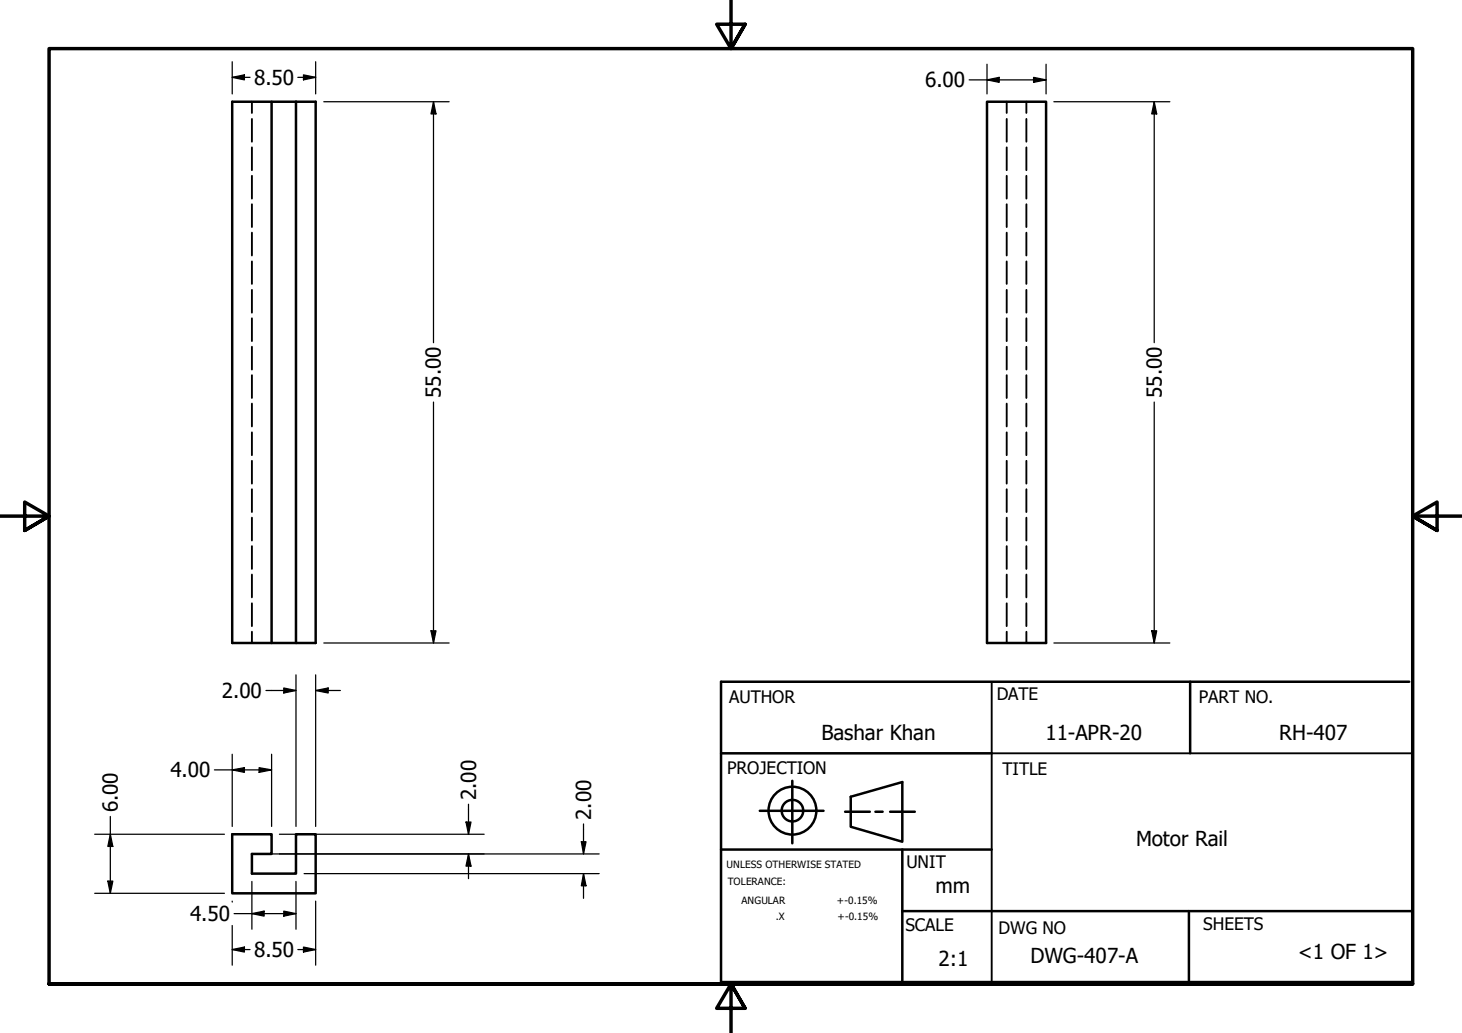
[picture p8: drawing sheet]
<svg xmlns="http://www.w3.org/2000/svg" width="297mm" height="210mm" viewBox="0 0 297 210" stroke-linecap="round" stroke-linejoin="round" font-family="sans-serif">
<!-- layer: Hidden (ANSI) -->
<g fill="none" stroke="#000" stroke-width=".38">
<path d="M51.2 20.7v2.3M51.2 24.2v4.6M51.2 29.9v4.7M51.2 35.7v4.7M204.5 20.7v2.3M204.5 24.2v4.6M204.5 29.9v4.7M204.5 35.7v4.7M208.5 20.7v2.3M208.5 24.2v4.6M208.5 29.9v4.7M208.5 35.7v4.7"/>
<path d="M51.2 41.5v4.6M51.2 47.3v4.6M51.2 53.1v4.6M51.2 58.9v4.6M204.5 41.5v4.6M204.5 47.3v4.6M204.5 53.1v4.6M204.5 58.9v4.6M208.5 41.5v4.6M208.5 47.3v4.6M208.5 53.1v4.6M208.5 58.9v4.6"/>
<path d="M51.2 64.7v4.6M51.2 70.5v4.6M51.2 76.2v4.7M204.5 64.7v4.6M204.5 70.5v4.6M204.5 76.2v4.7M208.5 64.7v4.6M208.5 70.5v4.6M208.5 76.2v4.7M51.2 82v4.6M51.2 87.9v4.6M51.2 93.6v4.7"/>
<path d="M51.2 99.4v4.6M204.5 82v4.6M204.5 87.9v4.6M204.5 93.6v4.7M204.5 99.4v4.6M208.5 82v4.6M208.5 87.9v4.6M208.5 93.6v4.7M208.5 99.4v4.6M51.2 105.2v4.6M51.2 111v4.6M51.2 116.7v4.7"/>
<path d="M204.5 105.2v4.6M204.5 111v4.6M204.5 116.7v4.7M208.5 105.2v4.6M208.5 111v4.6M208.5 116.7v4.7M51.2 122.6v4.6M51.2 128.4v2.3M204.5 122.6v4.6M204.5 128.4v2.3M208.5 122.6v4.6M208.5 128.4v2.3"/>
</g>
<!-- layer: Visible (ANSI) -->
<path d="M47.2 20.7h16.9v110h-16.9zM55.2 20.7v110M60.1 20.7v110M200.5 20.7h12v110h-12zM47.2 169.5h8v4h-4v4h8.9v-8h4v12h-16.9z" fill="none" stroke="#000" stroke-width=".51"/>
<!-- layer: Border (ANSI) -->
<path d="M148.5 -.1v10l-2.9-5h5.8l-2.9 5 2.9-5M0 104.9h10l-5-2.9v5.8l5-2.9-5 2.9M297 104.9h-10l5-2.9v5.8l-5-2.9 5 2.9M10 199.9v-190h277v190h-277h277M151.4 204.9l-2.9-5 2.9 5h-5.8l2.9-5v10" fill="none" stroke="#000" stroke-width=".7"/>
<!-- layer: Title (ANSI) -->
<g fill="none" stroke="#000" stroke-width=".51">
<path d="M241.8 138.5v14.6M286.3 138.5h-139.8v61.1h140.5M146.5 153.1h55M161 158.7v12.7M146.5 172.6h55M154.4 164.8h12.9M171.7 164.9h5M172.8 161.9l10.5-3v12.1l-10.5-3zM177.9 164.9h1.4M180.8 164.9h5.1M183.3 172.6v27.3M183.3 185.1h103.5"/>
<path d="M241.6 185.1v14.8"/>
<circle cx="161" cy="164.7" r="4.9"/>
<circle cx="161" cy="164.7" r="2.19"/>
</g>
<path d="M201.5 138.5v61.1M201.5 153.1h85.3M139.3 199.9h147.5" fill="none" stroke="#000" stroke-width=".38"/>
<!-- layer: Dimension (ANSI) -->
<g fill="none" stroke="#000" stroke-width=".25">
<path d="M47.2 15.7l2.5-.5v1zM47.2 15.7h3.6M47.2 12.5v6.6M60.5 15.7h3.6M61.7 15.2l2.4 .5-2.4 .5zM64.1 12.5v6.6M196.9 16.2h15.6M200.5 16.2l2.5-.5v1zM200.5 13.1v6M210 15.7l2.5 .5-2.5 .5zM212.5 13.1v6M65.8 20.7h25.4"/>
<path d="M88.1 20.7l.5 2.4h-1zM88.1 20.7v48.9M214.1 20.7h23.6M234.5 20.7l.5 2.4h-1zM234.5 20.7v48.9M88.1 81.7v49M234.5 81.7v49M57.7 139.8l2.4 .5-2.4 .5zM60.1 137.1v30.8M64.1 137.1v30.8M65.8 130.7h25.4M87.6 128.2h1l-.5 2.5z"/>
<path d="M214.1 130.7h23.6M234 128.2h1l-.5 2.5zM43.6 156.4h11.6M47.2 156.4l2.5-.4v.9zM47.2 153.3v14.6M52.6 156l2.6 .4-2.6 .5zM54 140.3h6.1M55.2 153.3v14.6M64.1 140.3l2.6-.5v1zM64.1 140.3h5.1M19.2 169.5h26.4M21.9 179h1l-.5 2.5z"/>
<path d="M22.4 169.5l.5 2.5h-1zM22.4 165.9v15.6M51.2 179.1v9.7M52.8 173.5h68.9M56.8 169.5h41.6M60.1 179.1v9.7M61.8 177.5h59.9M94.7 167h1l-.5 2.5zM95.2 173.5l.5 2.5h-1zM95.2 163.4v6.1M95.2 173.5v5M118.1 171h1l-.5 2.5z"/>
<path d="M118.6 177.5l.5 2.5h-1zM118.6 167.4v6.1M118.6 177.5v5M19.2 181.5h26.4M47.2 192.9l2.5-.5v1.1zM47.2 183.1v.2M47.2 188.1v8M47.2 192.9h3.6M47.6 185.6h12.5M51.2 185.6l2.5-.5v1.1zM57.7 185.1l2.4 .5-2.4 .6zM60.5 192.9h3.6"/>
<path d="M61.7 192.4l2.4 .5-2.4 .6zM64.1 183.1v13"/>
</g>
<g fill="#000">
<path d="M47.2 15.7l2.5-.5v1z" fill-rule="evenodd"/>
<path d="M61.7 15.2l2.4 .5-2.4 .5z" fill-rule="evenodd"/>
<path d="M200.5 16.2l2.5-.5v1z" fill-rule="evenodd"/>
<path d="M210 15.7l2.5 .5-2.5 .5z" fill-rule="evenodd"/>
<path d="M88.1 20.7l.5 2.4h-1z" fill-rule="evenodd"/>
<path d="M234.5 20.7l.5 2.4h-1z" fill-rule="evenodd"/>
<path d="M64.1 140.3l2.6-.5v1z" fill-rule="evenodd"/>
<path d="M87.6 128.2h1l-.5 2.5z" fill-rule="evenodd"/>
<path d="M234 128.2h1l-.5 2.5z" fill-rule="evenodd"/>
<path d="M47.2 156.4l2.5-.4v.9z" fill-rule="evenodd"/>
<path d="M52.6 156l2.6 .4-2.6 .5z" fill-rule="evenodd"/>
<path d="M57.7 139.8l2.4 .5-2.4 .5z" fill-rule="evenodd"/>
<path d="M21.9 179h1l-.5 2.5z" fill-rule="evenodd"/>
<path d="M22.4 169.5l.5 2.5h-1z" fill-rule="evenodd"/>
<path d="M94.7 167h1l-.5 2.5z" fill-rule="evenodd"/>
<path d="M95.2 173.5l.5 2.5h-1z" fill-rule="evenodd"/>
<path d="M118.1 171h1l-.5 2.5z" fill-rule="evenodd"/>
<path d="M118.6 177.5l.5 2.5h-1z" fill-rule="evenodd"/>
<path d="M47.2 192.9l2.5-.5v1.1z" fill-rule="evenodd"/>
<path d="M51.2 185.6l2.5-.5v1.1z" fill-rule="evenodd"/>
<path d="M57.7 185.1l2.4 .5-2.4 .6z" fill-rule="evenodd"/>
<path d="M61.7 192.4l2.4 .5-2.4 .6z" fill-rule="evenodd"/>
</g>
<g font-size="4.2">
<text x="51.6" y="17.2">8.50</text>
<text x="188" y="17.8">6.00</text>
<text x="89.6" y="80.9" transform="rotate(-90 89.6 80.9)">55.00</text>
<text x="236" y="80.9" transform="rotate(-90 236 80.9)">55.00</text>
<text x="45.1" y="141.8">2.00</text>
<text x="166.9" y="150.3">Bashar Khan</text>
<text x="212.4" y="150.3">11-APR-20</text>
<text x="259.9" y="150.4">RH-407</text>
<text x="34.6" y="158">4.00</text>
<text x="23.9" y="165.1" transform="rotate(-90 23.9 165.1)">6.00</text>
<text x="96.7" y="162.6" transform="rotate(-90 96.7 162.6)">2.00</text>
<text x="120.1" y="166.6" transform="rotate(-90 120.1 166.6)">2.00</text>
<text x="230.8" y="171.9">Motor Rail</text>
<text x="190.1" y="181.5">mm</text>
<text x="38.6" y="187.2">4.50</text>
<text x="51.6" y="194.5">8.50</text>
<text x="190.7" y="196.3">2:1</text>
<text x="209.4" y="195.7">DWG-407-A</text>
<text x="263.7" y="194.9">&lt;1 OF 1&gt;</text>
</g>
<g font-size="3.5">
<text x="148.1" y="142.8">AUTHOR</text>
<text x="202.5" y="142.2">DATE</text>
<text x="243.6" y="142.8">PART NO.</text>
<text x="147.8" y="157.2">PROJECTION</text>
<text x="203.7" y="157.5">TITLE</text>
<text x="184.1" y="176.4">UNIT</text>
<text x="184" y="189.3">SCALE</text>
<text x="202.9" y="189.7">DWG NO</text>
<text x="244.5" y="188.9">SHEETS</text>
</g>
<g font-size="2">
<text x="147.6" y="176.4">UNLESS OTHERWISE STATED</text>
<text x="147.9" y="179.9">TOLERANCE:</text>
<text x="150.7" y="183.6">ANGULAR</text>
<text x="170.1" y="183.7">+-0.15%</text>
<text x="157.6" y="187">.X</text>
<text x="170.2" y="187">+-0.15%</text>
</g>
</svg>
